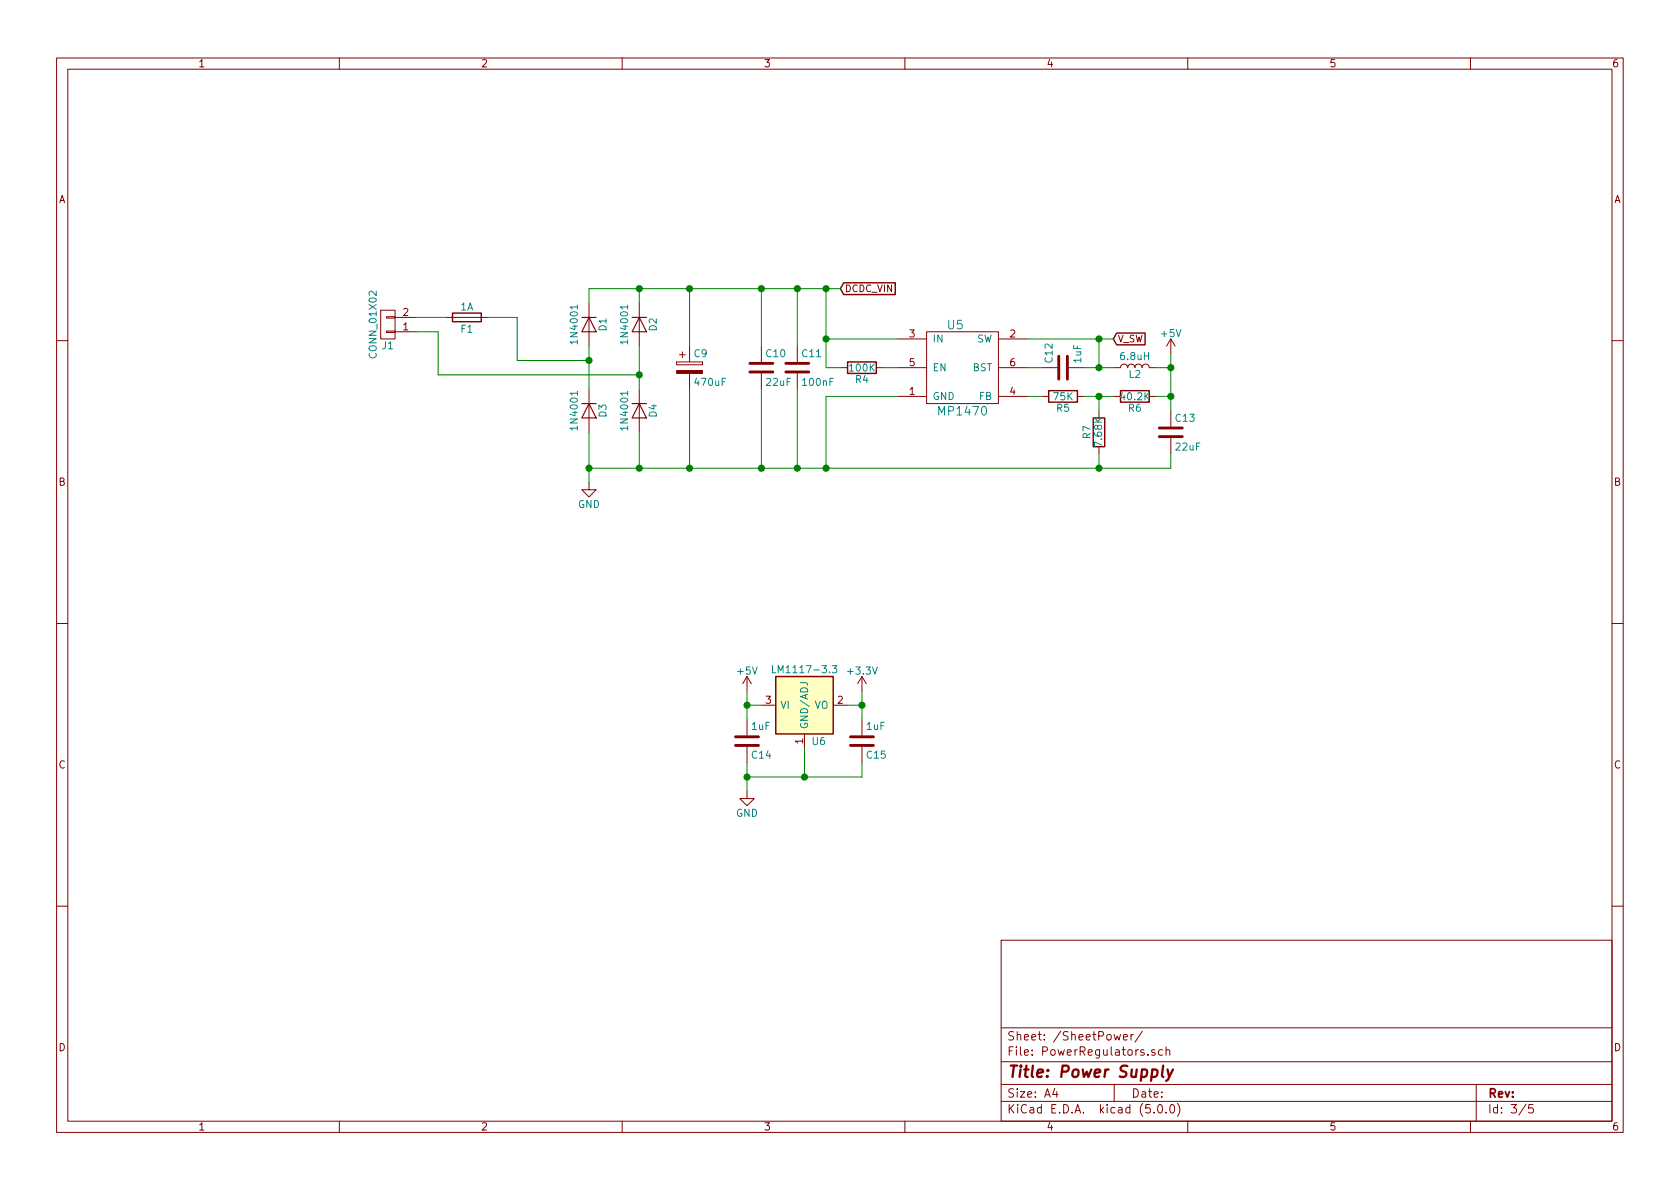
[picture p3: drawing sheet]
EESchema Schematic File Version 4
LIBS:ReflowOvenController-cache
EELAYER 26 0
EELAYER END
$Descr A4 11693 8268
encoding utf-8
Sheet 3 5
Title "Power Supply"
Date ""
Rev ""
Comp ""
Comment1 ""
Comment2 ""
Comment3 ""
Comment4 ""
$EndDescr
$Comp
L ReflowOvenController-cache:CONN_01X02 J1
U 1 1
P 2700 2250
F 0 "J1" H 2700 2400 50  0000 C CNN
F 1 "CONN_01X02" V 2800 2250 50  0000 C CNN
F 2 "Connector:MKDS3-2-5.08" H 2700 2250 50  0001 C CNN
F 3 "" H 2700 2250 50  0001 C CNN
	1    2700 2250
	-1   0    0    1   
$EndComp
$Comp
L ReflowOvenController-cache:Fuse F1
U 1 1
P 3250 2200
F 0 "F1" V 3330 2200 50  0000 C CNN
F 1 "1A" V 3175 2200 50  0000 C CNN
F 2 "Fuse_Holders_and_Fuses:Fuse_SMD1206_HandSoldering" V 3180 2200 50  0001 C CNN
F 3 "" H 3250 2200 50  0001 C CNN
	1    3250 2200
	0    1    1    0   
$EndComp
Wire Wire Line
	2900 2200 3100 2200
$Comp
L ReflowOvenController-cache:1N4001 D1
U 1 1
P 4100 2250
F 0 "D1" H 4100 2350 50  0000 C CNN
F 1 "1N4001" H 4100 2150 50  0000 C CNN
F 2 "Diodes_THT:D_DO-41_SOD81_P10.16mm_Horizontal" H 4100 2075 50  0001 C CNN
F 3 "" H 4100 2250 50  0001 C CNN
	1    4100 2250
	0    1    1    0   
$EndComp
$Comp
L ReflowOvenController-cache:1N4001 D3
U 1 1
P 4100 2850
F 0 "D3" H 4100 2950 50  0000 C CNN
F 1 "1N4001" H 4100 2750 50  0000 C CNN
F 2 "Diodes_THT:D_DO-41_SOD81_P10.16mm_Horizontal" H 4100 2675 50  0001 C CNN
F 3 "" H 4100 2850 50  0001 C CNN
	1    4100 2850
	0    1    1    0   
$EndComp
$Comp
L ReflowOvenController-cache:1N4001 D2
U 1 1
P 4450 2250
F 0 "D2" H 4450 2350 50  0000 C CNN
F 1 "1N4001" H 4450 2150 50  0000 C CNN
F 2 "Diodes_THT:D_DO-41_SOD81_P10.16mm_Horizontal" H 4450 2075 50  0001 C CNN
F 3 "" H 4450 2250 50  0001 C CNN
	1    4450 2250
	0    1    1    0   
$EndComp
$Comp
L ReflowOvenController-cache:1N4001 D4
U 1 1
P 4450 2850
F 0 "D4" H 4450 2950 50  0000 C CNN
F 1 "1N4001" H 4450 2750 50  0000 C CNN
F 2 "Diodes_THT:D_DO-41_SOD81_P10.16mm_Horizontal" H 4450 2675 50  0001 C CNN
F 3 "" H 4450 2850 50  0001 C CNN
	1    4450 2850
	0    1    1    0   
$EndComp
Wire Wire Line
	3050 2300 2900 2300
$Comp
L ReflowOvenController-cache:GND #PWR024
U 1 1
P 4100 3350
F 0 "#PWR024" H 4100 3100 50  0001 C CNN
F 1 "GND" H 4100 3200 50  0000 C CNN
F 2 "" H 4100 3350 50  0001 C CNN
F 3 "" H 4100 3350 50  0001 C CNN
	1    4100 3350
	1    0    0    -1  
$EndComp
$Comp
L ReflowOvenController-cache:CP C9
U 1 1
P 4800 2550
F 0 "C9" H 4825 2650 50  0000 L CNN
F 1 "470uF" H 4825 2450 50  0000 L CNN
F 2 "Capacitors_THT:CP_Radial_D10.0mm_P5.00mm" H 4838 2400 50  0001 C CNN
F 3 "" H 4800 2550 50  0001 C CNN
	1    4800 2550
	1    0    0    -1  
$EndComp
Wire Wire Line
	3400 2200 3600 2200
Wire Wire Line
	3600 2200 3600 2500
Wire Wire Line
	3600 2500 4100 2500
Wire Wire Line
	4100 2400 4100 2500
Connection ~ 4100 2500
Wire Wire Line
	4450 2400 4450 2600
Wire Wire Line
	4450 2600 3050 2600
Wire Wire Line
	3050 2600 3050 2300
Connection ~ 4450 2600
Wire Wire Line
	4100 3000 4100 3250
Wire Wire Line
	4100 3250 4450 3250
Wire Wire Line
	4800 3250 4800 2700
Connection ~ 4100 3250
Wire Wire Line
	4450 3250 4450 3000
Connection ~ 4450 3250
Wire Wire Line
	4100 2100 4100 2000
Wire Wire Line
	4100 2000 4450 2000
Wire Wire Line
	4800 2000 4800 2400
Wire Wire Line
	4450 2100 4450 2000
Connection ~ 4450 2000
$Comp
L ReflowOvenController-cache:C C10
U 1 1
P 5300 2550
F 0 "C10" H 5325 2650 50  0000 L CNN
F 1 "22uF" H 5325 2450 50  0000 L CNN
F 2 "STD_SMD:C_1206_HandSoldering" H 5338 2400 50  0001 C CNN
F 3 "" H 5300 2550 50  0001 C CNN
	1    5300 2550
	1    0    0    -1  
$EndComp
$Comp
L ReflowOvenController-cache:C C11
U 1 1
P 5550 2550
F 0 "C11" H 5575 2650 50  0000 L CNN
F 1 "100nF" H 5575 2450 50  0000 L CNN
F 2 "STD_SMD:C_0603_HandSoldering" H 5588 2400 50  0001 C CNN
F 3 "" H 5550 2550 50  0001 C CNN
	1    5550 2550
	1    0    0    -1  
$EndComp
$Comp
L ReflowOvenController-cache:MP1470 U5
U 1 1
P 6700 2550
F 0 "U5" H 6650 2850 60  0000 C CNN
F 1 "MP1470" H 6700 2250 60  0000 C CNN
F 2 "dc-dc:TSOT23-6" H 6650 2000 60  0001 C CNN
F 3 "" H 6700 2550 60  0001 C CNN
	1    6700 2550
	1    0    0    -1  
$EndComp
$Comp
L ReflowOvenController-cache:R R4
U 1 1
P 6000 2550
F 0 "R4" V 6080 2550 50  0000 C CNN
F 1 "100K" V 6000 2550 50  0000 C CNN
F 2 "STD_SMD:R_0603_HandSoldering" V 5930 2550 50  0001 C CNN
F 3 "" H 6000 2550 50  0001 C CNN
	1    6000 2550
	0    1    1    0   
$EndComp
Wire Wire Line
	5750 2350 6250 2350
Connection ~ 4800 2000
Wire Wire Line
	5750 2550 5850 2550
Wire Wire Line
	5750 2000 5750 2350
Connection ~ 5750 2350
Wire Wire Line
	6150 2550 6250 2550
Connection ~ 4800 3250
Wire Wire Line
	5550 2400 5550 2000
Connection ~ 5550 2000
Wire Wire Line
	5300 2400 5300 2000
Connection ~ 5300 2000
Wire Wire Line
	5300 3250 5300 2700
Wire Wire Line
	5550 3250 5550 2700
Connection ~ 5300 3250
Connection ~ 5550 3250
$Comp
L ReflowOvenController-cache:C C12
U 1 1
P 7400 2550
F 0 "C12" H 7425 2650 50  0000 L CNN
F 1 "1uF" H 7425 2450 50  0000 L CNN
F 2 "STD_SMD:C_0603_HandSoldering" H 7438 2400 50  0001 C CNN
F 3 "" H 7400 2550 50  0001 C CNN
	1    7400 2550
	0    -1   -1   0   
$EndComp
Wire Wire Line
	7150 2550 7250 2550
Wire Wire Line
	7150 2350 7650 2350
Wire Wire Line
	7650 2350 7650 2550
Wire Wire Line
	7550 2550 7650 2550
$Comp
L ReflowOvenController-cache:L L2
U 1 1
P 7900 2550
F 0 "L2" V 7850 2550 50  0000 C CNN
F 1 "6.8uH" V 7975 2550 50  0000 C CNN
F 2 "Choke_SMD:Choke_SMD_Taiyo_NRS50XX-Handsoldering" H 7900 2550 50  0001 C CNN
F 3 "" H 7900 2550 50  0001 C CNN
	1    7900 2550
	0    -1   -1   0   
$EndComp
Connection ~ 7650 2550
$Comp
L ReflowOvenController-cache:R R5
U 1 1
P 7400 2750
F 0 "R5" V 7480 2750 50  0000 C CNN
F 1 "75K" V 7400 2750 50  0000 C CNN
F 2 "STD_SMD:R_0603_HandSoldering" V 7330 2750 50  0001 C CNN
F 3 "" H 7400 2750 50  0001 C CNN
	1    7400 2750
	0    1    1    0   
$EndComp
$Comp
L ReflowOvenController-cache:R R6
U 1 1
P 7900 2750
F 0 "R6" V 7980 2750 50  0000 C CNN
F 1 "40.2K" V 7900 2750 50  0000 C CNN
F 2 "STD_SMD:R_0603_HandSoldering" V 7830 2750 50  0001 C CNN
F 3 "" H 7900 2750 50  0001 C CNN
	1    7900 2750
	0    1    1    0   
$EndComp
$Comp
L ReflowOvenController-cache:R R7
U 1 1
P 7650 3000
F 0 "R7" V 7730 3000 50  0000 C CNN
F 1 "7.68K" V 7650 3000 50  0000 C CNN
F 2 "STD_SMD:R_0603_HandSoldering" V 7580 3000 50  0001 C CNN
F 3 "" H 7650 3000 50  0001 C CNN
	1    7650 3000
	-1   0    0    1   
$EndComp
Wire Wire Line
	7150 2750 7250 2750
Wire Wire Line
	7550 2750 7650 2750
Wire Wire Line
	7650 2850 7650 2750
Connection ~ 7650 2750
$Comp
L ReflowOvenController-cache:C C13
U 1 1
P 8150 3000
F 0 "C13" H 8175 3100 50  0000 L CNN
F 1 "22uF" H 8175 2900 50  0000 L CNN
F 2 "STD_SMD:C_0603_HandSoldering" H 8188 2850 50  0001 C CNN
F 3 "" H 8150 3000 50  0001 C CNN
	1    8150 3000
	1    0    0    -1  
$EndComp
$Comp
L ReflowOvenController-cache:+5V #PWR025
U 1 1
P 8150 2450
F 0 "#PWR025" H 8150 2300 50  0001 C CNN
F 1 "+5V" H 8150 2590 50  0000 C CNN
F 2 "" H 8150 2450 50  0001 C CNN
F 3 "" H 8150 2450 50  0001 C CNN
	1    8150 2450
	1    0    0    -1  
$EndComp
Wire Wire Line
	8050 2550 8150 2550
Wire Wire Line
	8150 2450 8150 2550
Wire Wire Line
	8050 2750 8150 2750
Connection ~ 8150 2750
Connection ~ 8150 2550
Wire Wire Line
	7650 3250 7650 3150
Connection ~ 5750 3250
Wire Wire Line
	8150 3250 8150 3150
Connection ~ 7650 3250
Wire Wire Line
	6250 2750 5750 2750
Wire Wire Line
	5750 2750 5750 3250
Connection ~ 7650 2350
Text GLabel 7750 2350 2    47   Input ~ 0
V_SW
Connection ~ 5750 2000
Text GLabel 5850 2000 2    47   Input ~ 0
DCDC_VIN
$Comp
L ReflowOvenController-cache:LM1117-3.3 U6
U 1 1
P 5600 4900
F 0 "U6" H 5700 4650 50  0000 C CNN
F 1 "LM1117-3.3" H 5600 5150 50  0000 C CNN
F 2 "TO_SOT_Packages_SMD:SOT-223" H 5600 4900 50  0001 C CNN
F 3 "" H 5600 4900 50  0001 C CNN
	1    5600 4900
	1    0    0    -1  
$EndComp
$Comp
L ReflowOvenController-cache:+5V #PWR026
U 1 1
P 5200 4800
F 0 "#PWR026" H 5200 4650 50  0001 C CNN
F 1 "+5V" H 5200 4940 50  0000 C CNN
F 2 "" H 5200 4800 50  0001 C CNN
F 3 "" H 5200 4800 50  0001 C CNN
	1    5200 4800
	1    0    0    -1  
$EndComp
$Comp
L ReflowOvenController-cache:+3.3V #PWR027
U 1 1
P 6000 4800
AR Path="/59A83793" Ref="#PWR027"  Part="1" 
AR Path="/59A80A68/59A83793" Ref="#PWR027"  Part="1" 
F 0 "#PWR027" H 6000 4650 50  0001 C CNN
F 1 "+3.3V" H 6000 4940 50  0000 C CNN
F 2 "" H 6000 4800 50  0001 C CNN
F 3 "" H 6000 4800 50  0001 C CNN
	1    6000 4800
	1    0    0    -1  
$EndComp
Wire Wire Line
	5900 4900 6000 4900
Wire Wire Line
	6000 4800 6000 4900
Wire Wire Line
	5300 4900 5200 4900
Wire Wire Line
	5200 4800 5200 4900
$Comp
L ReflowOvenController-cache:C C14
U 1 1
P 5200 5150
F 0 "C14" H 5225 5250 50  0000 L CNN
F 1 "1uF" H 5225 5050 50  0000 L CNN
F 2 "STD_SMD:C_0603_HandSoldering" H 5238 5000 50  0001 C CNN
F 3 "" H 5200 5150 50  0001 C CNN
	1    5200 5150
	1    0    0    1   
$EndComp
$Comp
L ReflowOvenController-cache:C C15
U 1 1
P 6000 5150
F 0 "C15" H 6025 5250 50  0000 L CNN
F 1 "1uF" H 6025 5050 50  0000 L CNN
F 2 "STD_SMD:C_0603_HandSoldering" H 6038 5000 50  0001 C CNN
F 3 "" H 6000 5150 50  0001 C CNN
	1    6000 5150
	1    0    0    1   
$EndComp
Connection ~ 6000 4900
Connection ~ 5200 4900
$Comp
L ReflowOvenController-cache:GND #PWR028
U 1 1
P 5200 5500
F 0 "#PWR028" H 5200 5250 50  0001 C CNN
F 1 "GND" H 5200 5350 50  0000 C CNN
F 2 "" H 5200 5500 50  0001 C CNN
F 3 "" H 5200 5500 50  0001 C CNN
	1    5200 5500
	1    0    0    -1  
$EndComp
Wire Wire Line
	5200 5500 5200 5400
Wire Wire Line
	5200 5400 5600 5400
Wire Wire Line
	5600 5400 5600 5200
Connection ~ 5200 5400
Wire Wire Line
	6000 5400 6000 5300
Connection ~ 5600 5400
Wire Wire Line
	4100 2500 4100 2700
Wire Wire Line
	4450 2600 4450 2700
Wire Wire Line
	4100 3250 4100 3350
Wire Wire Line
	4450 3250 4800 3250
Wire Wire Line
	4450 2000 4800 2000
Wire Wire Line
	4800 2000 5300 2000
Wire Wire Line
	5750 2350 5750 2550
Wire Wire Line
	4800 3250 5300 3250
Wire Wire Line
	5550 2000 5750 2000
Wire Wire Line
	5300 2000 5550 2000
Wire Wire Line
	5300 3250 5550 3250
Wire Wire Line
	5550 3250 5750 3250
Wire Wire Line
	7650 2550 7750 2550
Wire Wire Line
	7650 2750 7750 2750
Wire Wire Line
	8150 2750 8150 2850
Wire Wire Line
	8150 2550 8150 2750
Wire Wire Line
	5750 3250 7650 3250
Wire Wire Line
	7650 3250 8150 3250
Wire Wire Line
	7650 2350 7750 2350
Wire Wire Line
	5750 2000 5850 2000
Wire Wire Line
	6000 4900 6000 5000
Wire Wire Line
	5200 4900 5200 5000
Wire Wire Line
	5200 5400 5200 5300
Wire Wire Line
	5600 5400 6000 5400
$EndSCHEMATC
